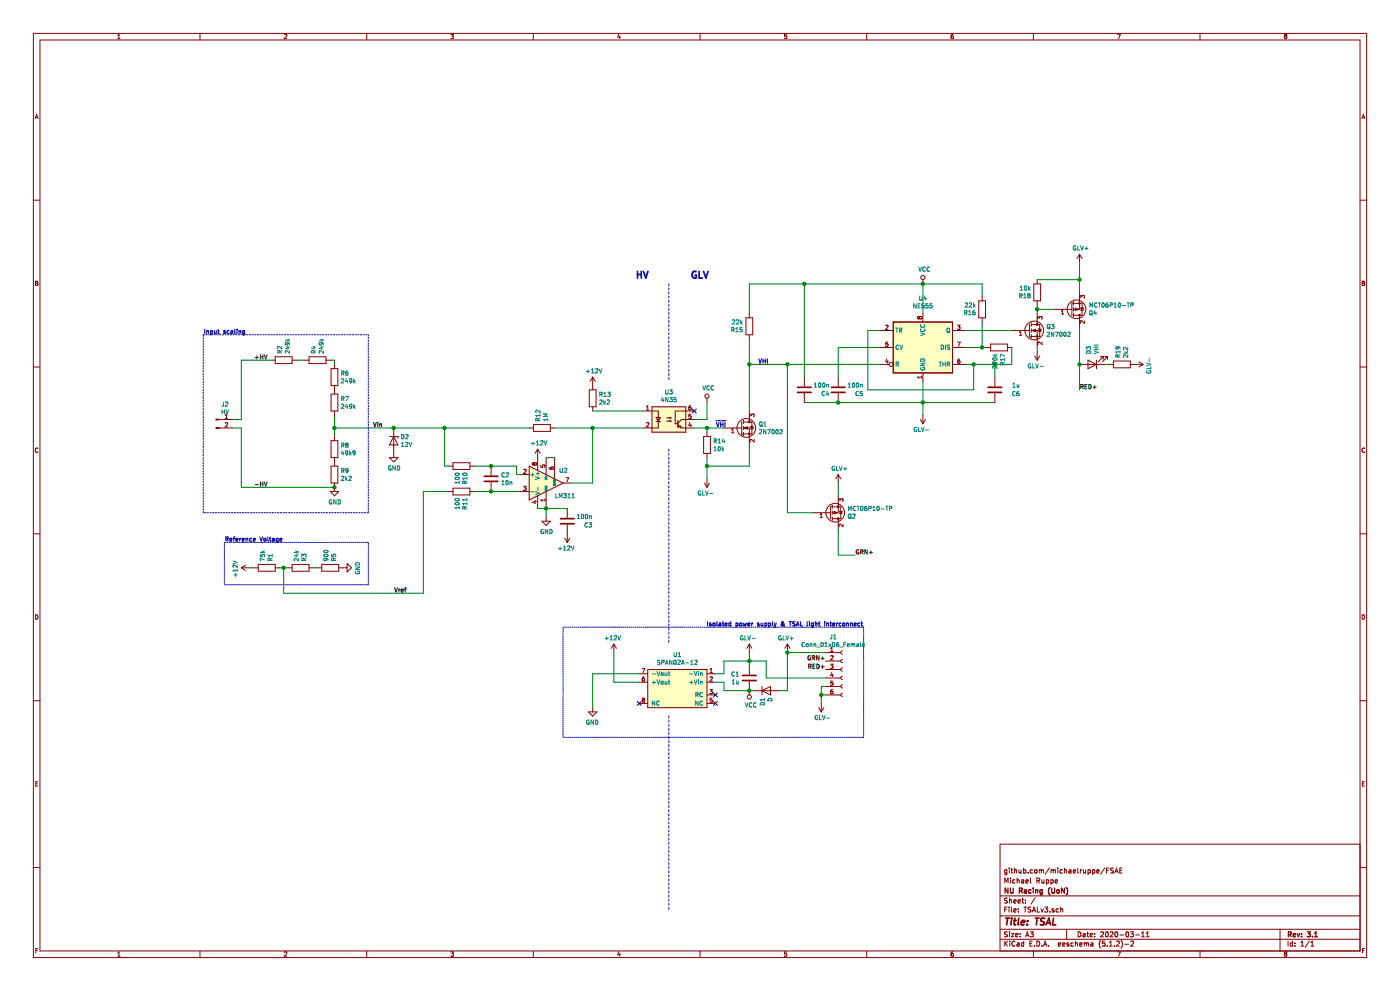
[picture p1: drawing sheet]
EESchema Schematic File Version 4
LIBS:TSALv3-cache
EELAYER 29 0
EELAYER END
$Descr A3 16535 11693
encoding utf-8
Sheet 1 1
Title "TSAL"
Date "2020-03-11"
Rev "3.1"
Comp "NU Racing (UoN)"
Comment1 "Michael Ruppe"
Comment2 "github.com/michaelruppe/FSAE"
Comment3 ""
Comment4 ""
$EndDescr
$Comp
L power:+12V #PWR07
U 1 1
P 7250 7700
F 0 "#PWR07" H 7250 7550 50  0001 C CNN
F 1 "+12V" H 7265 7873 50  0000 C CNN
F 2 "" H 7250 7700 50  0001 C CNN
F 3 "" H 7250 7700 50  0001 C CNN
	1    7250 7700
	-1   0    0    -1  
$EndComp
$Comp
L power:GND #PWR08
U 1 1
P 7000 8350
F 0 "#PWR08" H 7000 8100 50  0001 C CNN
F 1 "GND" H 7005 8177 50  0000 C CNN
F 2 "" H 7000 8350 50  0001 C CNN
F 3 "" H 7000 8350 50  0001 C CNN
	1    7000 8350
	-1   0    0    -1  
$EndComp
Wire Wire Line
	7000 8350 7000 7950
Wire Wire Line
	7000 7950 7550 7950
Wire Wire Line
	7550 8050 7250 8050
$Comp
L TSAL-HVM:SPAN02A-12 U1
U 1 1
P 8000 8100
F 0 "U1" H 8000 8475 50  0000 C CNN
F 1 "SPAN02A-12" H 8000 8384 50  0000 C CNN
F 2 "TSAL-HVM:SPAN02" H 8050 8100 50  0001 C CNN
F 3 "" H 8050 8100 50  0001 C CNN
	1    8000 8100
	-1   0    0    -1  
$EndComp
NoConn ~ 8450 8200
NoConn ~ 8450 8300
NoConn ~ 7550 8300
Text Notes 10200 7400 2    50   ~ 10
Isolated power supply & TSAL light interconnect
Wire Notes Line
	10200 7400 10200 8700
Wire Notes Line
	6650 8700 6650 7400
Connection ~ 8850 8150
$Comp
L Device:C C1
U 1 1
P 8850 8000
F 0 "C1" H 8965 8046 50  0000 L CNN
F 1 "1u" H 8965 7955 50  0000 L CNN
F 2 "Capacitor_SMD:C_0805_2012Metric_Pad1.15x1.40mm_HandSolder" H 8888 7850 50  0001 C CNN
F 3 "~" H 8850 8000 50  0001 C CNN
	1    8850 8000
	-1   0    0    -1  
$EndComp
Wire Wire Line
	8550 7950 8450 7950
Wire Wire Line
	8450 8050 8550 8050
Wire Wire Line
	8550 8050 8550 8150
Wire Wire Line
	8850 8150 8550 8150
$Comp
L Device:D D1
U 1 1
P 9050 8150
F 0 "D1" V 9004 8229 50  0000 L CNN
F 1 "D" V 9095 8229 50  0000 L CNN
F 2 "Diode_SMD:D_SMA" H 9050 8150 50  0001 C CNN
F 3 "~" H 9050 8150 50  0001 C CNN
	1    9050 8150
	1    0    0    1   
$EndComp
Wire Wire Line
	8900 8150 8850 8150
Wire Notes Line
	10200 8700 6650 8700
Wire Notes Line
	10200 7400 6650 7400
Wire Wire Line
	7250 8050 7250 7700
$Comp
L power-symbol-library:GLV+ #PWR02
U 1 1
P 9300 7700
F 0 "#PWR02" H 9300 7550 50  0001 C CNN
F 1 "GLV+" H 9315 7873 50  0000 C CNN
F 2 "" H 9300 7700 50  0001 C CNN
F 3 "" H 9300 7700 50  0001 C CNN
	1    9300 7700
	-1   0    0    -1  
$EndComp
Wire Wire Line
	9300 8150 9200 8150
Wire Wire Line
	8850 7700 8850 7800
$Comp
L power-symbol-library:GLV- #PWR03
U 1 1
P 8850 7700
F 0 "#PWR03" H 8850 7550 50  0001 C CNN
F 1 "GLV-" H 8865 7873 50  0000 C CNN
F 2 "" H 8850 7700 50  0001 C CNN
F 3 "" H 8850 7700 50  0001 C CNN
	1    8850 7700
	-1   0    0    -1  
$EndComp
Text Label 9750 7900 2    50   ~ 0
RED+
Text Label 9750 7800 2    50   ~ 0
GRN+
$Comp
L power-symbol-library:GLV- #PWR01
U 1 1
P 9700 8300
F 0 "#PWR01" H 9700 8150 50  0001 C CNN
F 1 "GLV-" H 9715 8473 50  0000 C CNN
F 2 "" H 9700 8300 50  0001 C CNN
F 3 "" H 9700 8300 50  0001 C CNN
	1    9700 8300
	1    0    0    1   
$EndComp
Wire Wire Line
	8850 7800 8850 7850
$Comp
L Connector:Conn_01x06_Female J1
U 1 1
P 9950 7900
F 0 "J1" H 9842 8285 50  0000 C CNN
F 1 "Conn_01x06_Female" H 9842 8194 50  0000 C CNN
F 2 "Connector_Molex:Molex_Micro-Fit_3.0_43045-0612_2x03_P3.00mm_Vertical" H 9950 7900 50  0001 C CNN
F 3 "~" H 9950 7900 50  0001 C CNN
	1    9950 7900
	1    0    0    -1  
$EndComp
Wire Wire Line
	9300 7700 9300 8150
Wire Wire Line
	9300 7700 9750 7700
Connection ~ 9300 7700
Connection ~ 8850 7800
Wire Wire Line
	8850 7800 8550 7800
Wire Wire Line
	8550 7800 8550 7950
Wire Wire Line
	9750 8100 9700 8100
Wire Wire Line
	9700 8100 9700 8200
Wire Wire Line
	9750 8200 9700 8200
Connection ~ 9700 8200
Wire Wire Line
	9700 8200 9700 8300
$Comp
L power:VCC #PWR0101
U 1 1
P 8850 8150
F 0 "#PWR0101" H 8850 8000 50  0001 C CNN
F 1 "VCC" H 8868 8323 50  0000 C CNN
F 2 "" H 8850 8150 50  0001 C CNN
F 3 "" H 8850 8150 50  0001 C CNN
	1    8850 8150
	1    0    0    1   
$EndComp
Wire Wire Line
	9750 8000 9050 8000
Wire Wire Line
	9050 8000 9050 7800
Wire Wire Line
	9050 7800 8850 7800
Text Notes 8150 3300 0    79   ~ 16
GLV
Text Notes 7500 3300 0    79   ~ 16
HV
Wire Notes Line width 12
	7900 5300 7900 7600
Wire Notes Line width 12
	7900 3350 7900 4500
Wire Wire Line
	7000 5050 7600 5050
Connection ~ 7000 5050
Wire Wire Line
	7000 5700 7000 5050
Wire Wire Line
	3350 7000 5000 7000
Wire Wire Line
	5000 5800 5000 7000
Wire Wire Line
	5300 5800 5000 5800
Connection ~ 5250 5050
Connection ~ 4650 5050
Wire Wire Line
	4650 5050 5250 5050
$Comp
L power:VCC #PWR0103
U 1 1
P 10900 3350
F 0 "#PWR0103" H 10900 3200 50  0001 C CNN
F 1 "VCC" H 10917 3523 50  0000 C CNN
F 2 "" H 10900 3350 50  0001 C CNN
F 3 "" H 10900 3350 50  0001 C CNN
	1    10900 3350
	1    0    0    -1  
$EndComp
$Comp
L power:VCC #PWR0102
U 1 1
P 8350 4750
F 0 "#PWR0102" H 8350 4600 50  0001 C CNN
F 1 "VCC" H 8367 4923 50  0000 C CNN
F 2 "" H 8350 4750 50  0001 C CNN
F 3 "" H 8350 4750 50  0001 C CNN
	1    8350 4750
	1    0    0    -1  
$EndComp
Wire Wire Line
	2850 5050 2850 5750
Wire Wire Line
	2750 5050 2850 5050
Wire Wire Line
	2850 4950 2850 4250
Wire Wire Line
	2750 4950 2850 4950
Wire Wire Line
	3500 4250 3600 4250
$Comp
L Device:R R2
U 1 1
P 3350 4250
F 0 "R2" H 3420 4296 50  0000 L CNN
F 1 "249k" H 3420 4205 50  0000 L CNN
F 2 "Resistor_SMD:R_1206_3216Metric_Pad1.42x1.75mm_HandSolder" V 3280 4250 50  0001 C CNN
F 3 "~" H 3350 4250 50  0001 C CNN
	1    3350 4250
	0    -1   -1   0   
$EndComp
Wire Wire Line
	3900 4250 3950 4250
$Comp
L Device:R R4
U 1 1
P 3750 4250
F 0 "R4" H 3820 4296 50  0000 L CNN
F 1 "249k" H 3820 4205 50  0000 L CNN
F 2 "Resistor_SMD:R_1206_3216Metric_Pad1.42x1.75mm_HandSolder" V 3680 4250 50  0001 C CNN
F 3 "~" H 3750 4250 50  0001 C CNN
	1    3750 4250
	0    -1   -1   0   
$EndComp
Wire Wire Line
	2850 5750 3950 5750
Text Label 3000 5750 0    50   ~ 0
-HV
Text Notes 8950 4300 0    50   ~ 10
VHI
Text Notes 8450 5050 0    50   ~ 10
~VHI
$Comp
L Transistor_FET:2N7002 Q3
U 1 1
P 12150 3900
F 0 "Q3" H 12356 3946 50  0000 L CNN
F 1 "2N7002" H 12356 3855 50  0000 L CNN
F 2 "Package_TO_SOT_SMD:SOT-23" H 12350 3825 50  0001 L CIN
F 3 "https://www.fairchildsemi.com/datasheets/2N/2N7002.pdf" H 12150 3900 50  0001 L CNN
	1    12150 3900
	1    0    0    -1  
$EndComp
$Comp
L Transistor_FET:2N7002 Q1
U 1 1
P 8750 5050
F 0 "Q1" H 8956 5096 50  0000 L CNN
F 1 "2N7002" H 8956 5005 50  0000 L CNN
F 2 "Package_TO_SOT_SMD:SOT-23" H 8950 4975 50  0001 L CIN
F 3 "https://www.fairchildsemi.com/datasheets/2N/2N7002.pdf" H 8750 5050 50  0001 L CNN
	1    8750 5050
	1    0    0    -1  
$EndComp
$Comp
L Isolator:4N35 U3
U 1 1
P 7900 4950
F 0 "U3" H 7900 5275 50  0000 C CNN
F 1 "4N35" H 7900 5184 50  0000 C CNN
F 2 "Package_DIP:DIP-6_W7.62mm" H 7700 4750 50  0001 L CIN
F 3 "https://www.vishay.com/docs/81181/4n35.pdf" H 7900 4950 50  0001 L CNN
	1    7900 4950
	1    0    0    -1  
$EndComp
Wire Wire Line
	8850 3700 8850 3350
Wire Wire Line
	8850 4300 8850 4000
Wire Wire Line
	8350 5500 8350 5400
Connection ~ 8350 5500
Wire Wire Line
	8850 5500 8350 5500
Wire Wire Line
	8850 5250 8850 5500
$Comp
L power:+12V #PWR013
U 1 1
P 7000 4550
F 0 "#PWR013" H 7000 4400 50  0001 C CNN
F 1 "+12V" H 7015 4723 50  0000 C CNN
F 2 "" H 7000 4550 50  0001 C CNN
F 3 "" H 7000 4550 50  0001 C CNN
	1    7000 4550
	1    0    0    -1  
$EndComp
$Comp
L Device:R R13
U 1 1
P 7000 4700
F 0 "R13" H 7070 4746 50  0000 L CNN
F 1 "2k2" H 7070 4655 50  0000 L CNN
F 2 "Resistor_SMD:R_1206_3216Metric_Pad1.42x1.75mm_HandSolder" V 6930 4700 50  0001 C CNN
F 3 "~" H 7000 4700 50  0001 C CNN
	1    7000 4700
	1    0    0    -1  
$EndComp
Wire Wire Line
	8350 5050 8200 5050
Wire Wire Line
	7000 4850 7600 4850
NoConn ~ 8200 4850
$Comp
L power-symbol-library:GLV- #PWR015
U 1 1
P 8350 5650
F 0 "#PWR015" H 8350 5500 50  0001 C CNN
F 1 "GLV-" H 8365 5823 50  0000 C CNN
F 2 "" H 8350 5650 50  0001 C CNN
F 3 "" H 8350 5650 50  0001 C CNN
	1    8350 5650
	-1   0    0    1   
$EndComp
$Comp
L Device:R R14
U 1 1
P 8350 5250
F 0 "R14" H 8420 5296 50  0000 L CNN
F 1 "10k" H 8420 5205 50  0000 L CNN
F 2 "Resistor_SMD:R_1206_3216Metric_Pad1.42x1.75mm_HandSolder" V 8280 5250 50  0001 C CNN
F 3 "~" H 8350 5250 50  0001 C CNN
	1    8350 5250
	1    0    0    -1  
$EndComp
Wire Wire Line
	8350 5650 8350 5500
Wire Wire Line
	8350 5050 8350 5100
Wire Wire Line
	8200 4950 8350 4950
Connection ~ 8350 5050
$Comp
L Device:Q_PMOS_GDS Q2
U 1 1
P 9800 6050
F 0 "Q2" H 10006 6096 50  0000 L CNN
F 1 "MCT06P10-TP" H 10006 6005 50  0000 L CNN
F 2 "Package_TO_SOT_SMD:SOT-223-3_TabPin2" H 10000 6150 50  0001 C CNN
F 3 "~" H 9800 6050 50  0001 C CNN
	1    9800 6050
	1    0    0    1   
$EndComp
Wire Wire Line
	9900 5850 9900 5700
Wire Wire Line
	9900 6250 9900 6550
$Comp
L power-symbol-library:GLV+ #PWR016
U 1 1
P 9900 5700
F 0 "#PWR016" H 9900 5550 50  0001 C CNN
F 1 "GLV+" H 9915 5873 50  0000 C CNN
F 2 "" H 9900 5700 50  0001 C CNN
F 3 "" H 9900 5700 50  0001 C CNN
	1    9900 5700
	1    0    0    -1  
$EndComp
Wire Wire Line
	8350 4750 8350 4950
Wire Wire Line
	8350 5050 8550 5050
Wire Wire Line
	10900 4750 10900 4500
$Comp
L power-symbol-library:GLV+ #PWR020
U 1 1
P 12750 3100
F 0 "#PWR020" H 12750 2950 50  0001 C CNN
F 1 "GLV+" H 12765 3273 50  0000 C CNN
F 2 "" H 12750 3100 50  0001 C CNN
F 3 "" H 12750 3100 50  0001 C CNN
	1    12750 3100
	1    0    0    -1  
$EndComp
$Comp
L power-symbol-library:GLV- #PWR021
U 1 1
P 13400 4300
F 0 "#PWR021" H 13400 4150 50  0001 C CNN
F 1 "GLV-" H 13415 4473 50  0000 C CNN
F 2 "" H 13400 4300 50  0001 C CNN
F 3 "" H 13400 4300 50  0001 C CNN
	1    13400 4300
	0    1    1    0   
$EndComp
Wire Wire Line
	13050 4300 13100 4300
$Comp
L Device:R R19
U 1 1
P 13250 4300
F 0 "R19" H 13320 4346 50  0000 L CNN
F 1 "2k2" H 13320 4255 50  0000 L CNN
F 2 "Resistor_SMD:R_1206_3216Metric_Pad1.42x1.75mm_HandSolder" V 13180 4300 50  0001 C CNN
F 3 "~" H 13250 4300 50  0001 C CNN
	1    13250 4300
	0    -1   -1   0   
$EndComp
Wire Wire Line
	12750 4300 12750 4600
Connection ~ 12750 4300
Wire Wire Line
	12750 3850 12750 4300
Text Label 12750 4600 0    50   ~ 0
RED+
Wire Wire Line
	12250 4150 12250 4100
$Comp
L power-symbol-library:GLV- #PWR019
U 1 1
P 12250 4150
F 0 "#PWR019" H 12250 4000 50  0001 C CNN
F 1 "GLV-" H 12265 4323 50  0000 C CNN
F 2 "" H 12250 4150 50  0001 C CNN
F 3 "" H 12250 4150 50  0001 C CNN
	1    12250 4150
	-1   0    0    1   
$EndComp
Connection ~ 12750 3300
Wire Wire Line
	12750 3300 12750 3450
Wire Wire Line
	12750 3300 12750 3100
Wire Wire Line
	12250 3300 12750 3300
Wire Wire Line
	11400 3900 11950 3900
Wire Wire Line
	12250 3650 12250 3600
Connection ~ 12250 3650
Wire Wire Line
	12450 3650 12250 3650
Wire Wire Line
	12250 3700 12250 3650
$Comp
L Device:R R18
U 1 1
P 12250 3450
F 0 "R18" H 12320 3496 50  0000 L CNN
F 1 "10k" H 12320 3405 50  0000 L CNN
F 2 "Resistor_SMD:R_1206_3216Metric_Pad1.42x1.75mm_HandSolder" V 12180 3450 50  0001 C CNN
F 3 "~" H 12250 3450 50  0001 C CNN
	1    12250 3450
	-1   0    0    1   
$EndComp
$Comp
L Device:Q_PMOS_GDS Q4
U 1 1
P 12650 3650
F 0 "Q4" H 12856 3696 50  0000 L CNN
F 1 "MCT06P10-TP" H 12856 3605 50  0000 L CNN
F 2 "Package_TO_SOT_SMD:SOT-223-3_TabPin2" H 12850 3750 50  0001 C CNN
F 3 "~" H 12650 3650 50  0001 C CNN
	1    12650 3650
	1    0    0    1   
$EndComp
Wire Wire Line
	9900 4100 9900 4450
Wire Wire Line
	10400 4100 9900 4100
Connection ~ 10900 3350
Wire Wire Line
	11600 3350 11600 3500
Wire Wire Line
	10900 3350 11600 3350
Wire Wire Line
	11750 4300 11500 4300
Connection ~ 11750 4300
Wire Wire Line
	11750 4450 11750 4300
Connection ~ 11500 4300
Wire Wire Line
	11950 4300 11750 4300
Wire Wire Line
	11950 4100 11950 4300
Wire Wire Line
	11600 4100 11650 4100
Connection ~ 11600 4100
Wire Wire Line
	11600 3800 11600 4100
Wire Wire Line
	11400 4100 11600 4100
$Comp
L Device:R R16
U 1 1
P 11600 3650
F 0 "R16" H 11670 3696 50  0000 L CNN
F 1 "22k" H 11670 3605 50  0000 L CNN
F 2 "Resistor_SMD:R_1206_3216Metric_Pad1.42x1.75mm_HandSolder" V 11530 3650 50  0001 C CNN
F 3 "~" H 11600 3650 50  0001 C CNN
	1    11600 3650
	-1   0    0    1   
$EndComp
Wire Wire Line
	11500 4300 11400 4300
Wire Wire Line
	11500 4600 11500 4300
Wire Wire Line
	10250 4600 11500 4600
Wire Wire Line
	10250 3900 10250 4600
Wire Wire Line
	10400 3900 10250 3900
Wire Wire Line
	10900 3350 10900 3700
Wire Wire Line
	9500 4450 9500 3350
Connection ~ 10900 4750
Wire Wire Line
	11750 4750 10900 4750
Wire Wire Line
	9900 4750 10900 4750
Connection ~ 9900 4750
Wire Wire Line
	10900 4750 10900 4900
Wire Wire Line
	9500 4750 9900 4750
$Comp
L Device:C C6
U 1 1
P 11750 4600
F 0 "C6" H 11450 4650 50  0000 L CNN
F 1 "1u" H 11450 4550 50  0000 L CNN
F 2 "Capacitor_SMD:C_0805_2012Metric_Pad1.15x1.40mm_HandSolder" H 11788 4450 50  0001 C CNN
F 3 "~" H 11750 4600 50  0001 C CNN
	1    11750 4600
	-1   0    0    1   
$EndComp
$Comp
L Device:C C4
U 1 1
P 9500 4600
F 0 "C4" H 9200 4650 50  0000 L CNN
F 1 "100n" H 9200 4550 50  0000 L CNN
F 2 "Capacitor_SMD:C_0805_2012Metric_Pad1.15x1.40mm_HandSolder" H 9538 4450 50  0001 C CNN
F 3 "~" H 9500 4600 50  0001 C CNN
	1    9500 4600
	-1   0    0    1   
$EndComp
$Comp
L Device:R R17
U 1 1
P 11800 4100
F 0 "R17" H 11870 4146 50  0000 L CNN
F 1 "220k" H 11870 4055 50  0000 L CNN
F 2 "Resistor_SMD:R_1206_3216Metric_Pad1.42x1.75mm_HandSolder" V 11730 4100 50  0001 C CNN
F 3 "~" H 11800 4100 50  0001 C CNN
	1    11800 4100
	0    1    1    0   
$EndComp
$Comp
L Device:C C5
U 1 1
P 9900 4600
F 0 "C5" H 9600 4650 50  0000 L CNN
F 1 "100n" H 9600 4550 50  0000 L CNN
F 2 "Capacitor_SMD:C_0805_2012Metric_Pad1.15x1.40mm_HandSolder" H 9938 4450 50  0001 C CNN
F 3 "~" H 9900 4600 50  0001 C CNN
	1    9900 4600
	-1   0    0    1   
$EndComp
$Comp
L Timer:NE555 U4
U 1 1
P 10900 4100
F 0 "U4" H 10900 4681 50  0000 C CNN
F 1 "NE555" H 10900 4590 50  0000 C CNN
F 2 "Package_SO:SOIC-8_3.9x4.9mm_P1.27mm" H 10900 4100 50  0001 C CNN
F 3 "http://www.ti.com/lit/ds/symlink/ne555.pdf" H 10900 4100 50  0001 C CNN
	1    10900 4100
	1    0    0    -1  
$EndComp
$Comp
L Device:LED D3
U 1 1
P 12900 4300
F 0 "D3" V 12939 4183 50  0000 R CNN
F 1 "VHI" V 12848 4183 50  0000 R CNN
F 2 "LED_SMD:LED_0805_2012Metric_Pad1.15x1.40mm_HandSolder" H 12900 4300 50  0001 C CNN
F 3 "~" H 12900 4300 50  0001 C CNN
	1    12900 4300
	-1   0    0    1   
$EndComp
Wire Wire Line
	9500 3350 10900 3350
Wire Wire Line
	8850 4300 8850 4850
Wire Wire Line
	8850 4300 9300 4300
$Comp
L Device:R R15
U 1 1
P 8850 3850
F 0 "R15" H 8920 3896 50  0000 L CNN
F 1 "22k" H 8920 3805 50  0000 L CNN
F 2 "Resistor_SMD:R_1206_3216Metric_Pad1.42x1.75mm_HandSolder" V 8780 3850 50  0001 C CNN
F 3 "~" H 8850 3850 50  0001 C CNN
	1    8850 3850
	-1   0    0    1   
$EndComp
$Comp
L power-symbol-library:GLV- #PWR018
U 1 1
P 10900 4900
F 0 "#PWR018" H 10900 4750 50  0001 C CNN
F 1 "GLV-" H 10915 5073 50  0000 C CNN
F 2 "" H 10900 4900 50  0001 C CNN
F 3 "" H 10900 4900 50  0001 C CNN
	1    10900 4900
	-1   0    0    1   
$EndComp
Wire Wire Line
	9600 6050 9300 6050
Wire Wire Line
	9300 6050 9300 4300
Connection ~ 9300 4300
Wire Wire Line
	9300 4300 10400 4300
Connection ~ 8850 4300
Wire Wire Line
	8850 3350 9500 3350
Connection ~ 9500 3350
Wire Wire Line
	3950 5050 3950 5150
Connection ~ 3950 5050
Wire Wire Line
	3950 5050 4650 5050
Wire Wire Line
	3950 4900 3950 5050
Wire Wire Line
	9900 6550 10100 6550
Text Label 10100 6550 0    50   ~ 0
GRN+
Wire Wire Line
	6450 6000 6700 6000
Wire Wire Line
	2850 4250 3200 4250
$Comp
L Connector:Conn_01x02_Male J2
U 1 1
P 2550 4950
F 0 "J2" H 2658 5131 50  0000 C CNN
F 1 "HV" H 2658 5040 50  0000 C CNN
F 2 "Connector_Molex:Molex_Mini-Fit_Jr_5566-02A_2x01_P4.20mm_Vertical" H 2550 4950 50  0001 C CNN
F 3 "~" H 2550 4950 50  0001 C CNN
	1    2550 4950
	1    0    0    -1  
$EndComp
Text Label 4400 5050 0    50   ~ 10
Vin
Text Label 4650 7000 0    50   ~ 10
Vref
Wire Wire Line
	5250 5050 6250 5050
Text Notes 2650 6400 0    50   ~ 10
Reference Voltage
Wire Notes Line
	4350 6400 2650 6400
Wire Notes Line
	4350 6900 4350 6400
Wire Notes Line
	2650 6900 4350 6900
Wire Notes Line
	2650 6400 2650 6900
Text Notes 2400 3950 0    50   ~ 10
Input scaling
Wire Notes Line width 8
	4350 6050 2400 6050
Wire Notes Line width 8
	2400 3950 4350 3950
Wire Notes Line width 8
	2400 6050 2400 3950
Wire Notes Line width 8
	4350 3950 4350 6050
Wire Wire Line
	6450 6000 6450 6100
Text Label 3000 4250 0    50   ~ 0
+HV
Wire Wire Line
	6550 5400 6450 5400
$Comp
L Device:C C2
U 1 1
P 5800 5650
F 0 "C2" H 5915 5696 50  0000 L CNN
F 1 "10n" H 5915 5605 50  0000 L CNN
F 2 "Capacitor_SMD:C_0805_2012Metric_Pad1.15x1.40mm_HandSolder" H 5838 5500 50  0001 C CNN
F 3 "~" H 5800 5650 50  0001 C CNN
	1    5800 5650
	1    0    0    -1  
$EndComp
$Comp
L Device:R R10
U 1 1
P 5450 5500
F 0 "R10" H 5520 5546 50  0000 L CNN
F 1 "100" H 5520 5455 50  0000 L CNN
F 2 "Resistor_SMD:R_1206_3216Metric_Pad1.42x1.75mm_HandSolder" V 5380 5500 50  0001 C CNN
F 3 "~" H 5450 5500 50  0001 C CNN
	1    5450 5500
	0    1    1    0   
$EndComp
$Comp
L Device:R R11
U 1 1
P 5450 5800
F 0 "R11" H 5520 5846 50  0000 L CNN
F 1 "100" H 5520 5755 50  0000 L CNN
F 2 "Resistor_SMD:R_1206_3216Metric_Pad1.42x1.75mm_HandSolder" V 5380 5800 50  0001 C CNN
F 3 "~" H 5450 5800 50  0001 C CNN
	1    5450 5800
	0    1    1    0   
$EndComp
Wire Wire Line
	5800 5500 5600 5500
Wire Wire Line
	5250 5500 5300 5500
Wire Wire Line
	5600 5800 5800 5800
Connection ~ 5800 5500
Wire Wire Line
	6100 5500 5800 5500
Connection ~ 5800 5800
Wire Wire Line
	5800 5800 6150 5800
$Comp
L Comparator:LM311 U2
U 1 1
P 6450 5700
F 0 "U2" H 6600 5850 50  0000 L CNN
F 1 "LM311" H 6550 5550 50  0000 L CNN
F 2 "Package_SO:SOIC-8_3.9x4.9mm_P1.27mm" H 6450 5700 50  0001 C CNN
F 3 "http://www.ti.com/lit/ds/symlink/lm311.pdf" H 6450 5700 50  0001 C CNN
	1    6450 5700
	1    0    0    -1  
$EndComp
$Comp
L power:+12V #PWR010
U 1 1
P 6350 5400
F 0 "#PWR010" H 6350 5250 50  0001 C CNN
F 1 "+12V" H 6365 5573 50  0000 C CNN
F 2 "" H 6350 5400 50  0001 C CNN
F 3 "" H 6350 5400 50  0001 C CNN
	1    6350 5400
	1    0    0    -1  
$EndComp
Connection ~ 6450 6000
Wire Wire Line
	6350 6000 6450 6000
$Comp
L power:GND #PWR011
U 1 1
P 6450 6100
F 0 "#PWR011" H 6450 5850 50  0001 C CNN
F 1 "GND" H 6455 5927 50  0000 C CNN
F 2 "" H 6450 6100 50  0001 C CNN
F 3 "" H 6450 6100 50  0001 C CNN
	1    6450 6100
	1    0    0    -1  
$EndComp
$Comp
L Device:R R5
U 1 1
P 3900 6700
F 0 "R5" H 3970 6746 50  0000 L CNN
F 1 "900" H 3970 6655 50  0000 L CNN
F 2 "Resistor_SMD:R_1206_3216Metric_Pad1.42x1.75mm_HandSolder" V 3830 6700 50  0001 C CNN
F 3 "~" H 3900 6700 50  0001 C CNN
	1    3900 6700
	0    1    -1   0   
$EndComp
Wire Wire Line
	3000 6700 2950 6700
Wire Wire Line
	3350 6700 3300 6700
Connection ~ 3350 6700
Wire Wire Line
	3350 6700 3350 7000
Wire Wire Line
	3400 6700 3350 6700
Wire Wire Line
	3750 6700 3700 6700
Wire Wire Line
	6550 5050 7000 5050
Wire Wire Line
	7000 5700 6750 5700
Wire Wire Line
	5250 5050 5250 5500
$Comp
L Device:R R12
U 1 1
P 6400 5050
F 0 "R12" H 6470 5096 50  0000 L CNN
F 1 "1M" H 6470 5005 50  0000 L CNN
F 2 "Resistor_SMD:R_1206_3216Metric_Pad1.42x1.75mm_HandSolder" V 6330 5050 50  0001 C CNN
F 3 "~" H 6400 5050 50  0001 C CNN
	1    6400 5050
	0    -1   -1   0   
$EndComp
$Comp
L Device:R R3
U 1 1
P 3550 6700
F 0 "R3" H 3620 6746 50  0000 L CNN
F 1 "24k" H 3620 6655 50  0000 L CNN
F 2 "Resistor_SMD:R_1206_3216Metric_Pad1.42x1.75mm_HandSolder" V 3480 6700 50  0001 C CNN
F 3 "~" H 3550 6700 50  0001 C CNN
	1    3550 6700
	0    1    -1   0   
$EndComp
$Comp
L Device:R R1
U 1 1
P 3150 6700
F 0 "R1" H 3220 6746 50  0000 L CNN
F 1 "75k" H 3220 6655 50  0000 L CNN
F 2 "Resistor_SMD:R_1206_3216Metric_Pad1.42x1.75mm_HandSolder" V 3080 6700 50  0001 C CNN
F 3 "~" H 3150 6700 50  0001 C CNN
	1    3150 6700
	0    1    -1   0   
$EndComp
$Comp
L power:GND #PWR06
U 1 1
P 4050 6700
F 0 "#PWR06" H 4050 6450 50  0001 C CNN
F 1 "GND" H 4055 6527 50  0000 C CNN
F 2 "" H 4050 6700 50  0001 C CNN
F 3 "" H 4050 6700 50  0001 C CNN
	1    4050 6700
	0    -1   1    0   
$EndComp
$Comp
L power:+12V #PWR04
U 1 1
P 2950 6700
F 0 "#PWR04" H 2950 6550 50  0001 C CNN
F 1 "+12V" H 2965 6873 50  0000 C CNN
F 2 "" H 2950 6700 50  0001 C CNN
F 3 "" H 2950 6700 50  0001 C CNN
	1    2950 6700
	0    -1   1    0   
$EndComp
Connection ~ 3950 5750
Wire Wire Line
	3950 4250 3950 4300
$Comp
L power:GND #PWR09
U 1 1
P 4650 5350
F 0 "#PWR09" H 4650 5100 50  0001 C CNN
F 1 "GND" H 4655 5177 50  0000 C CNN
F 2 "" H 4650 5350 50  0001 C CNN
F 3 "" H 4650 5350 50  0001 C CNN
	1    4650 5350
	1    0    0    -1  
$EndComp
$Comp
L Device:D_Zener D2
U 1 1
P 4650 5200
F 0 "D2" V 4604 5279 50  0000 L CNN
F 1 "12V" V 4695 5279 50  0000 L CNN
F 2 "Diode_THT:D_DO-35_SOD27_P7.62mm_Horizontal" H 4650 5200 50  0001 C CNN
F 3 "~" H 4650 5200 50  0001 C CNN
	1    4650 5200
	0    1    1    0   
$EndComp
Wire Wire Line
	6100 5600 6100 5500
Wire Wire Line
	6150 5600 6100 5600
$Comp
L power:+12V #PWR012
U 1 1
P 6700 6300
F 0 "#PWR012" H 6700 6150 50  0001 C CNN
F 1 "+12V" H 6715 6473 50  0000 C CNN
F 2 "" H 6700 6300 50  0001 C CNN
F 3 "" H 6700 6300 50  0001 C CNN
	1    6700 6300
	-1   0    0    1   
$EndComp
$Comp
L Device:R R9
U 1 1
P 3950 5600
F 0 "R9" H 4020 5646 50  0000 L CNN
F 1 "2k2" H 4020 5555 50  0000 L CNN
F 2 "Resistor_SMD:R_1206_3216Metric_Pad1.42x1.75mm_HandSolder" V 3880 5600 50  0001 C CNN
F 3 "~" H 3950 5600 50  0001 C CNN
	1    3950 5600
	1    0    0    -1  
$EndComp
$Comp
L Device:R R8
U 1 1
P 3950 5300
F 0 "R8" H 4020 5346 50  0000 L CNN
F 1 "49k9" H 4020 5255 50  0000 L CNN
F 2 "Resistor_SMD:R_1206_3216Metric_Pad1.42x1.75mm_HandSolder" V 3880 5300 50  0001 C CNN
F 3 "~" H 3950 5300 50  0001 C CNN
	1    3950 5300
	1    0    0    -1  
$EndComp
$Comp
L power:GND #PWR05
U 1 1
P 3950 5750
F 0 "#PWR05" H 3950 5500 50  0001 C CNN
F 1 "GND" H 3955 5577 50  0000 C CNN
F 2 "" H 3950 5750 50  0001 C CNN
F 3 "" H 3950 5750 50  0001 C CNN
	1    3950 5750
	1    0    0    -1  
$EndComp
$Comp
L Device:C C3
U 1 1
P 6700 6150
F 0 "C3" H 6400 6200 50  0000 L CNN
F 1 "100n" H 6400 6100 50  0000 L CNN
F 2 "Capacitor_SMD:C_0805_2012Metric_Pad1.15x1.40mm_HandSolder" H 6738 6000 50  0001 C CNN
F 3 "~" H 6700 6150 50  0001 C CNN
	1    6700 6150
	-1   0    0    1   
$EndComp
$Comp
L Device:R R6
U 1 1
P 3950 4450
F 0 "R6" H 4020 4496 50  0000 L CNN
F 1 "249k" H 4020 4405 50  0000 L CNN
F 2 "Resistor_SMD:R_1206_3216Metric_Pad1.42x1.75mm_HandSolder" V 3880 4450 50  0001 C CNN
F 3 "~" H 3950 4450 50  0001 C CNN
	1    3950 4450
	1    0    0    -1  
$EndComp
$Comp
L Device:R R7
U 1 1
P 3950 4750
F 0 "R7" H 4020 4796 50  0000 L CNN
F 1 "249k" H 4020 4705 50  0000 L CNN
F 2 "Resistor_SMD:R_1206_3216Metric_Pad1.42x1.75mm_HandSolder" V 3880 4750 50  0001 C CNN
F 3 "~" H 3950 4750 50  0001 C CNN
	1    3950 4750
	1    0    0    -1  
$EndComp
Wire Notes Line width 12
	7900 8450 7900 10750
$EndSCHEMATC
